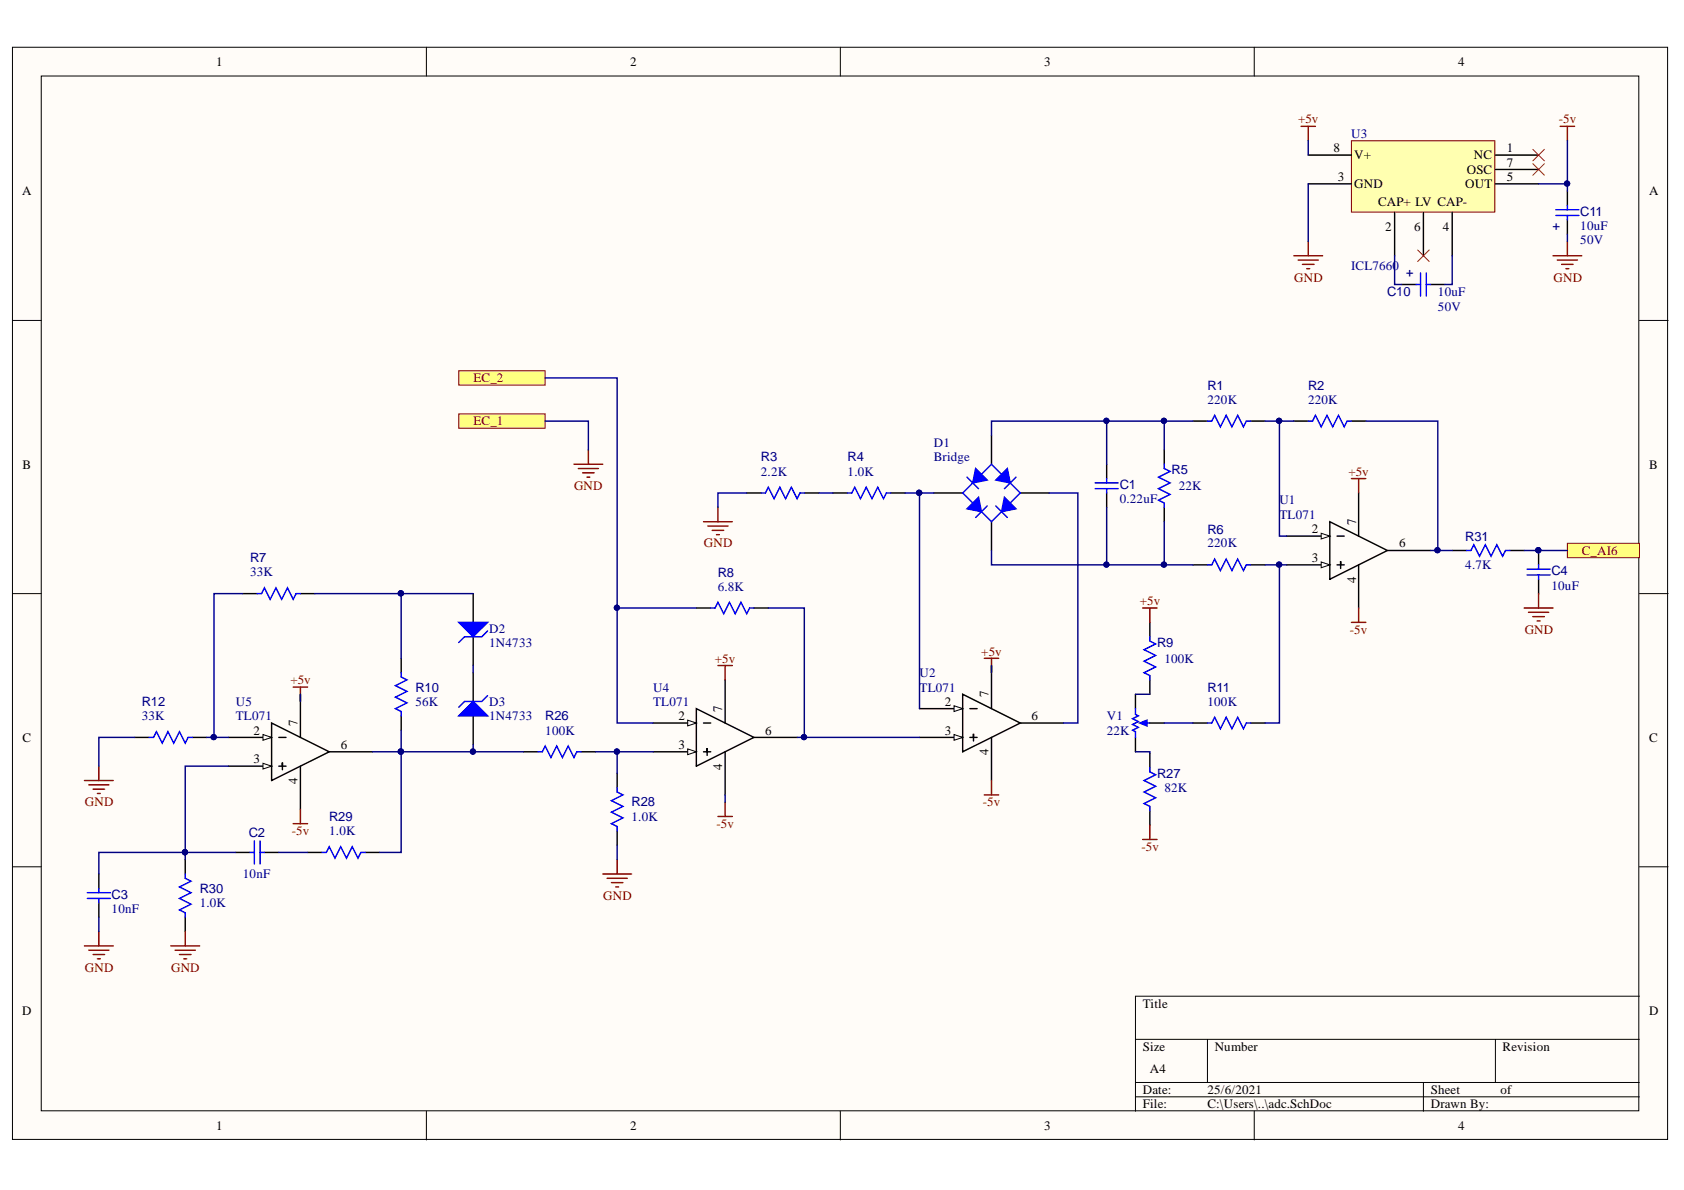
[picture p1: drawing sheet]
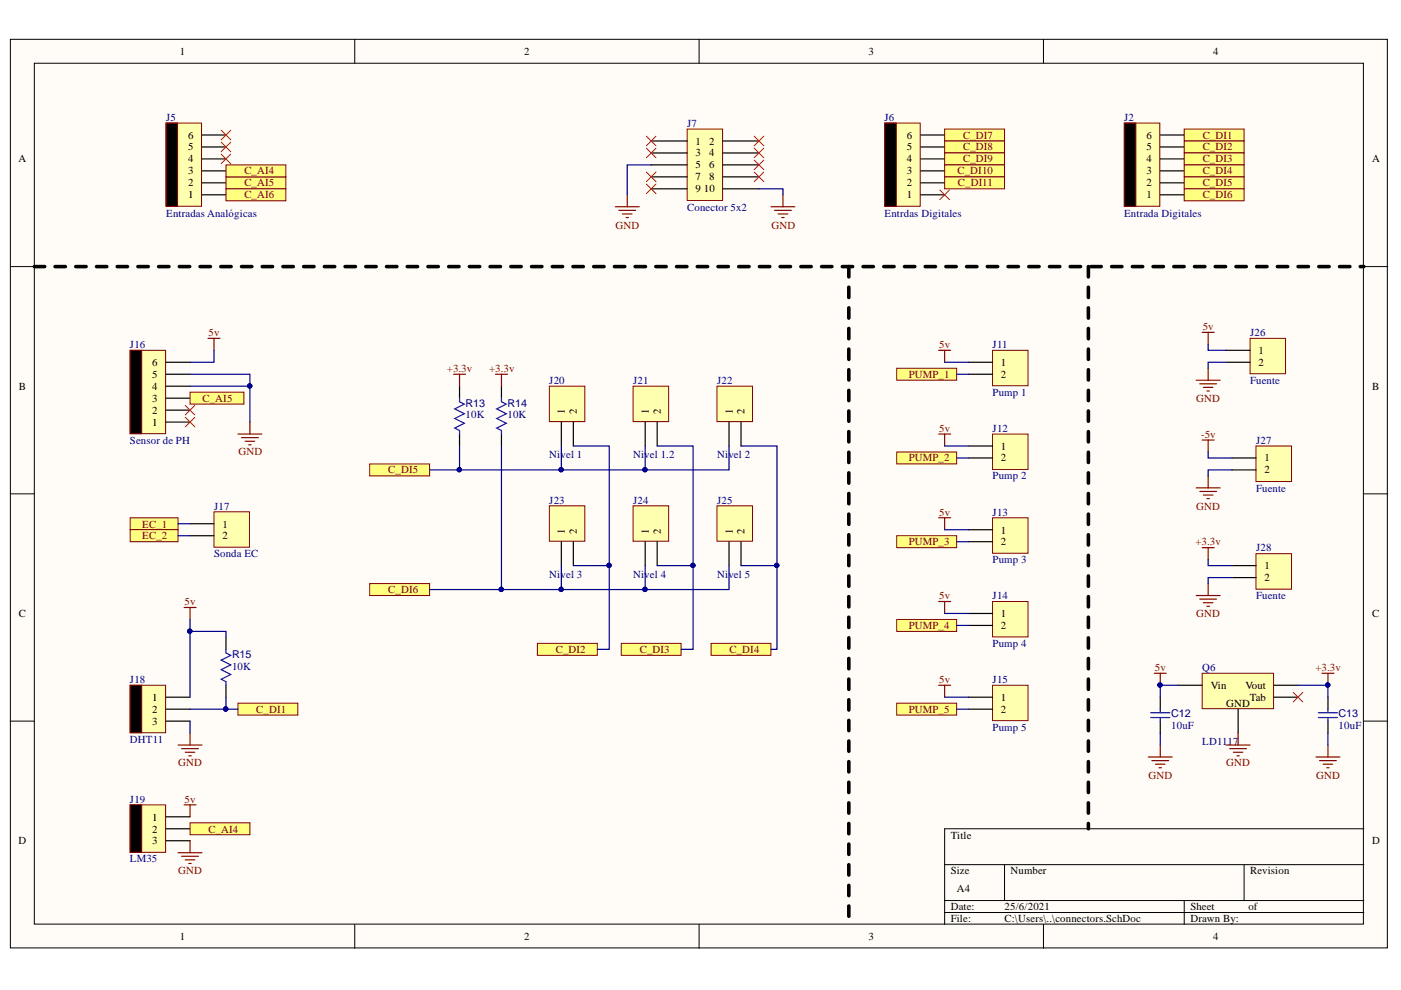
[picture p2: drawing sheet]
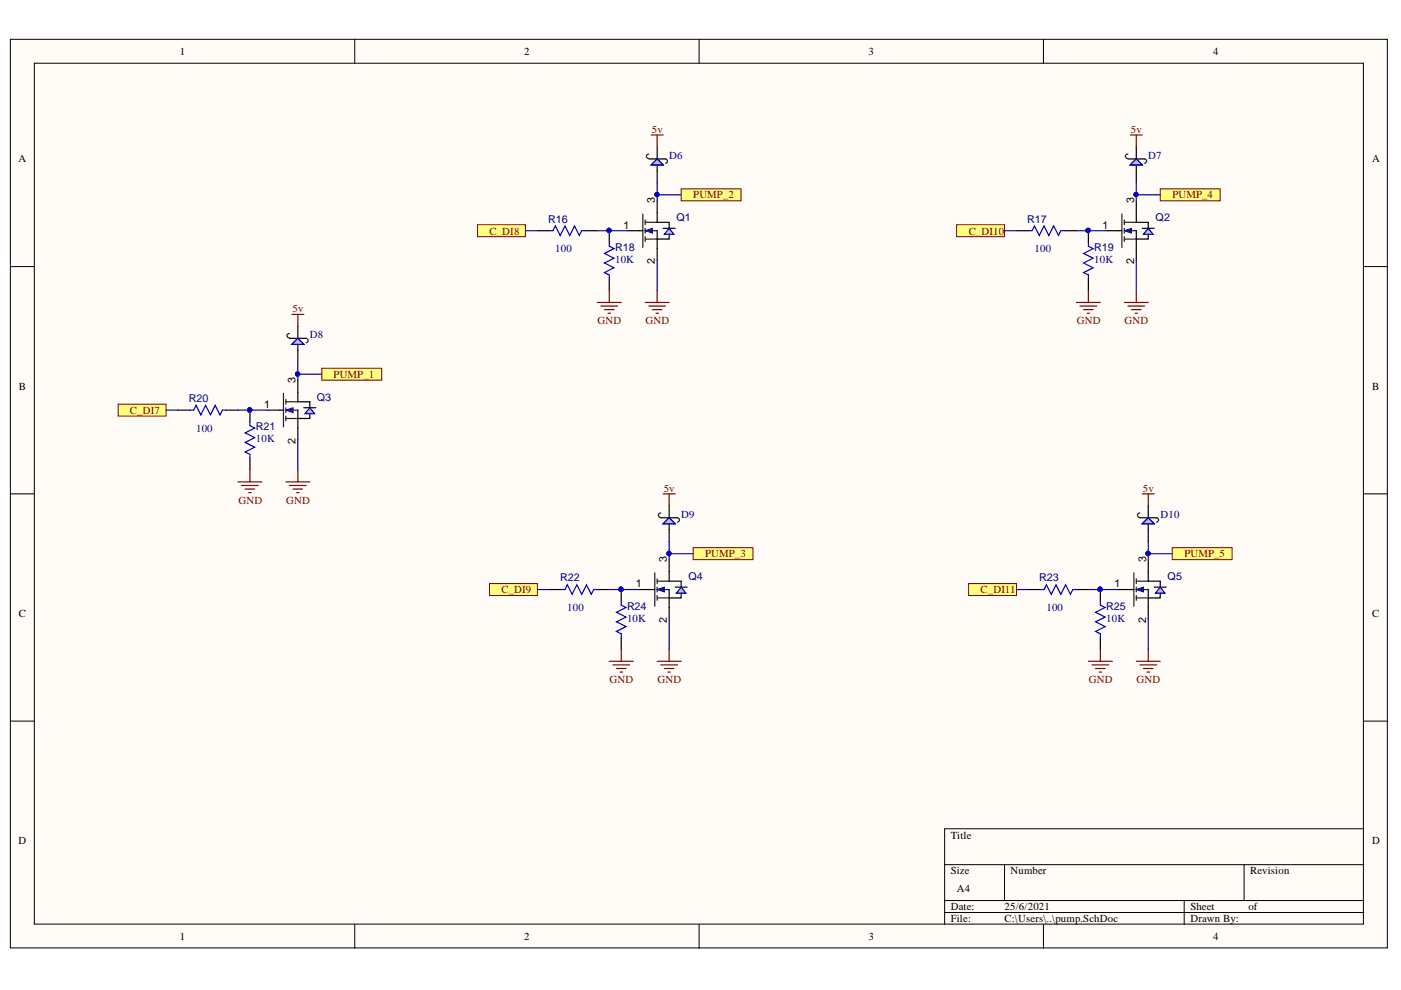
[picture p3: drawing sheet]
# Altium project Hidro-Extra.PrjPCB
3 sheets, 85 parts. Net scope: flat (ports and power ports of the same name join across sheets).
Board file: PCB_HidroExtra_v1.0.PcbDoc
Sheets:
  pump.SchDoc
  adc.SchDoc
  connectors.SchDoc

## Sheet pump.SchDoc
size A4

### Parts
D6  (no value)  [SOD123]
D7  (no value)  [SOD123]
D8  (no value)  [SOD123]
D9  (no value)  [SOD123]
D10  (no value)  [SOD123]
Q1  BSS138  [SOT23_N_123]  (value not drawn)
Q2  BSS138  [SOT23_N_123]  (value not drawn)
Q3  BSS138  [SOT23_N_123]  (value not drawn)
Q4  BSS138  [SOT23_N_123]  (value not drawn)
Q5  BSS138  [SOT23_N_123]  (value not drawn)
R16  100  [0805]
R17  100  [0805]
R18  10K  [0805]
R19  10K  [0805]
R20  100  [0805]
R21  10K  [0805]
R22  100  [0805]
R23  100  [0805]
R24  10K  [0805]
R25  10K  [0805]

### Ports
C_DI8, C_DI9, C_DI10, C_DI11, C_DI12, PUMP_1, PUMP_2, PUMP_3, PUMP_4, PUMP_5

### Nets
+5v: D6.2 D7.2 D8.2 D9.2 D10.2
GND: Q1.2 Q2.2 Q3.2 Q4.2 Q5.2 R18.1 R19.1 R21.1 R24.1 R25.1
NetD6_1: D6.1 Q1.3 ; port PUMP_2
NetD7_1: D7.1 Q2.3 ; port PUMP_4
NetD8_1: D8.1 Q3.3 ; port PUMP_1
NetD9_1: D9.1 Q4.3 ; port PUMP_3
NetD10_1: D10.1 Q5.3 ; port PUMP_5
NetJ6_1: R23.1 ; port C_DI12
NetJ6_2: R17.1 ; port C_DI11
NetJ6_3: R22.1 ; port C_DI10
NetJ6_4: R16.1 ; port C_DI9
NetJ6_5: R20.1 ; port C_DI8
NetQ1_1: Q1.1 R16.2 R18.2
NetQ2_1: Q2.1 R17.2 R19.2
NetQ3_1: Q3.1 R20.2 R21.2
NetQ4_1: Q4.1 R22.2 R24.2
NetQ5_1: Q5.1 R23.2 R25.2

## Sheet adc.SchDoc
size A4

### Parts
(Parts that share a designator on the sheet are numbered #1, #2 ... from top to bottom, then left to right.)
C1  0.22uF  [RAD-0.1]
C2  10nF  [0805]
C3  value 10nF  [0805]  (hidden comment: Cap)
C4  value 10uF  [CAPC1608x85N]  (hidden comment: Cap)
C10  Voltage-Rated: 50V  [CAPC3216x130N]  (hidden comment: 10uF)
C11  Voltage-Rated: 50V  [CAPC3216x130N]  (hidden comment: 10uF)
D1  Bridge  [BRIDGE_W]
D2  1N4733  [DO-35A]
D3  1N4733  [DO-35A]
R1  220K  [AXIAL-0.3]
R2  220K  [AXIAL-0.3]
R3  2.2K  [0805]
R4  1.0K  [0805]
R5  22K  [0805]
R6  220K  [AXIAL-0.3]
R7  33K  [0805]
R8  6.8K  [AXIAL-0.3]
R9  100K  [0805]
R10  56K  [0603]
R11  100K  [0805]
R12  33K  [0805]
R26#1  100K  [0805]
R27#1  82K  [0603]
R28#1  1.0K  [0805]
R29#1  1.0K  [0805]
R30  1.0K  [0805]
R31  4.7K  [0805]
U1  TL071  [DIP-8]
U2  TL071  [DIP-8]
U3  ICL7660  [SO8_N]
U4  TL071  [DIP-8]
U5  TL071  [DIP-8]
V1  22K  [TB-3x200]

### Ports
C_AI3, EC_1, EC_2

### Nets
+5v: R9.2 U1.7(+Vcc) U2.7(+Vcc) U3.8(V+) U4.7(+Vcc) U5.7(+Vcc)
-5v: C11.2 R27#1.1 U1.4(-Vcc) U2.4(-Vcc) U3.5(OUT) U4.4(-Vcc) U5.4(-Vcc)
GND: C3.2 C4.2 C11.1 R3.1 R12.1 R28#1.2 R30.2 U3.3(GND) ; port EC_1
NetC1_1: C1.1 D1.3(A) R1.1 R5.2
NetC1_2: C1.2 D1.1(K) R5.1 R6.1
NetC2_1: C2.1 C3.1 R30.1 U5.3(+)
NetC2_2: C2.2 R29#1.1
NetC4_1: C4.1 R31.1 ; port C_AI3
NetC10_1: C10.1 U3.2(CAP+)
NetC10_2: C10.2 U3.4(CAP-)
NetD1_2: D1.2(C) R4.2 U2.2(-)
NetD1_4: D1.4(C) U2.6(output)
NetD2_1: D2.1(A) R7.2 R10.1
NetD2_2: D2.2(K) D3.2(K)
NetD3_1: D3.1(A) R10.2 R26#1.1 R29#1.2 U5.6(output)
NetJ17_2: R8.1 U4.2(-) ; port EC_2
NetR1_2: R1.2 R2.1 U1.2(-)
NetR2_2: R2.2 R31.2 U1.6(output)
NetR3_2: R3.2 R4.1
NetR6_2: R6.2 R11.2 U1.3(+)
NetR7_1: R7.1 R12.2 U5.2(-)
NetR8_2: R8.2 U2.3(+) U4.6(output)
NetR9_1: R9.1 V1.3(BOT)
NetR11_1: R11.1 V1.2(TAP)
NetR26#1_2: R26#1.2 R28#1.1 U4.3(+)
NetR27#1_2: R27#1.2 V1.1(TOP)

Not connected (* = marked no-connect by the designer): U3 1(NC)* 6(LV)* 7(OSC)*

## Sheet connectors.SchDoc
size A4

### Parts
(Parts that share a designator on the sheet are numbered #1, #2 ... from top to bottom, then left to right.)
C12  10uF  [CAPC3216x130N]
C13  10uF  [CAPC3216x130N]
J2  Entrada Digitales  [MOLEX6]
J5  Entradas Analógicas  [MOLEX6]
J6  Entrdas Digitales  [MOLEX6]
J7  Conector 5x2  [CONN_5x2_BOX]
J11  Pump 1  [MOLEX2]
J12  Pump 2  [MOLEX2]
J13  Pump 3  [MOLEX2]
J14  Pump 4  [MOLEX2]
J15  Pump 5  [MOLEX2]
J16  Sensor de PH  [HDR1X4]
J17  Sonda EC  [HDR1X2H]
J18  DHT11  [MOLEX3]
J19  LM35  [MOLEX3]
J20  Nivel 1  [MOLEX2]
J21  Nivel 1.2  [MOLEX2]
J22  Nivel 2  [MOLEX2]
J23  Nivel 3  [MOLEX2]
J24  Nivel 4  [MOLEX2]
J25  Nivel 5  [MOLEX2]
J26  Fuente  [CON_2_156]
J27  Fuente -  [HDR1X2]
J28  Fuente 3.3  [HDR1X2]
Q6  LD1117  [SOT223_N]
R13  10K  [0805]
R14  10K  [0805]
R15  10K  [0805]
R26#2  10K  [0805]
R27#2  10K  [0805]
R28#2  10K  [0805]
R29#2  10K  [0805]

### Ports
C_AI1, C_AI2, C_AI3, C_DI1, C_DI2, C_DI3, C_DI4, C_DI5, C_DI6, C_DI7, C_DI8, C_DI9, C_DI10, C_DI11, C_DI12, EC_1, EC_2, PUMP_1, PUMP_2, PUMP_3, PUMP_4, PUMP_5

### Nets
+3.3v: C13.2 J28.1 Q6.2(Vout) R13.2 R14.2 R26#2.2 R27#2.2 R28#2.2 R29#2.2
+5v: C12.1 J11.1 J12.1 J13.1 J14.1 J15.1 J16.4 J18.1 J19.1 J26.1 Q6.3(Vin) R15.2
-5v: J27.1
GND: C12.2 C13.1 J7.5 J7.10 J16.2 J16.3 J17.1 J18.3 J19.2 J20.2 J21.2 J22.2 J23.2 J24.2 J25.2 J26.2 J27.2 J28.2 Q6.1(GND) ; port EC_1
NetC4_1: J5.4 ; port C_AI3
NetD6_1: J12.2 ; port PUMP_2
NetD7_1: J14.2 ; port PUMP_4
NetD8_1: J11.2 ; port PUMP_1
NetD9_1: J13.2 ; port PUMP_3
NetD10_1: J15.2 ; port PUMP_5
NetJ2_1: J2.1 J25.1 R28#2.1 ; port C_DI6
NetJ2_2: J2.2 J23.1 R13.1 ; port C_DI5
NetJ2_3: J2.3 J24.1 R26#2.1 ; port C_DI4
NetJ2_4: J2.4 J22.1 R29#2.1 ; port C_DI3
NetJ2_5: J2.5 J21.1 R27#2.1 ; port C_DI2
NetJ2_6: J2.6 J20.1 R14.1 ; port C_DI1
NetJ5_5: J5.5 J16.1 ; port C_AI2
NetJ5_6: J5.6 J19.3 ; port C_AI1
NetJ6_1: J6.1 ; port C_DI12
NetJ6_2: J6.2 ; port C_DI11
NetJ6_3: J6.3 ; port C_DI10
NetJ6_4: J6.4 ; port C_DI9
NetJ6_5: J6.5 ; port C_DI8
NetJ6_6: J6.6 J18.2 R15.1 ; port C_DI7
NetJ17_2: J17.2 ; port EC_2

Not connected (* = marked no-connect by the designer): J5 1* 2* 3*; J7 1* 2* 3* 4* 6* 7* 8* 9*; Q6 4(Tab)*

## Nets that join several sheets
+5v: pump (5 pins), adc (6 pins), connectors (12 pins)
-5v: adc (7 pins), connectors (J27.1)
GND: pump (10 pins), adc (8 pins), connectors (19 pins)
NetC4_1: adc (C4.1 R31.1), connectors (J5.4)
NetD6_1: pump (D6.1 Q1.3), connectors (J12.2)
NetD7_1: pump (D7.1 Q2.3), connectors (J14.2)
NetD8_1: pump (D8.1 Q3.3), connectors (J11.2)
NetD9_1: pump (D9.1 Q4.3), connectors (J13.2)
NetD10_1: pump (D10.1 Q5.3), connectors (J15.2)
NetJ6_1: pump (R23.1), connectors (J6.1)
NetJ6_2: pump (R17.1), connectors (J6.2)
NetJ6_3: pump (R22.1), connectors (J6.3)
NetJ6_4: pump (R16.1), connectors (J6.4)
NetJ6_5: pump (R20.1), connectors (J6.5)
NetJ17_2: adc (R8.1 U4.2), connectors (J17.2)
